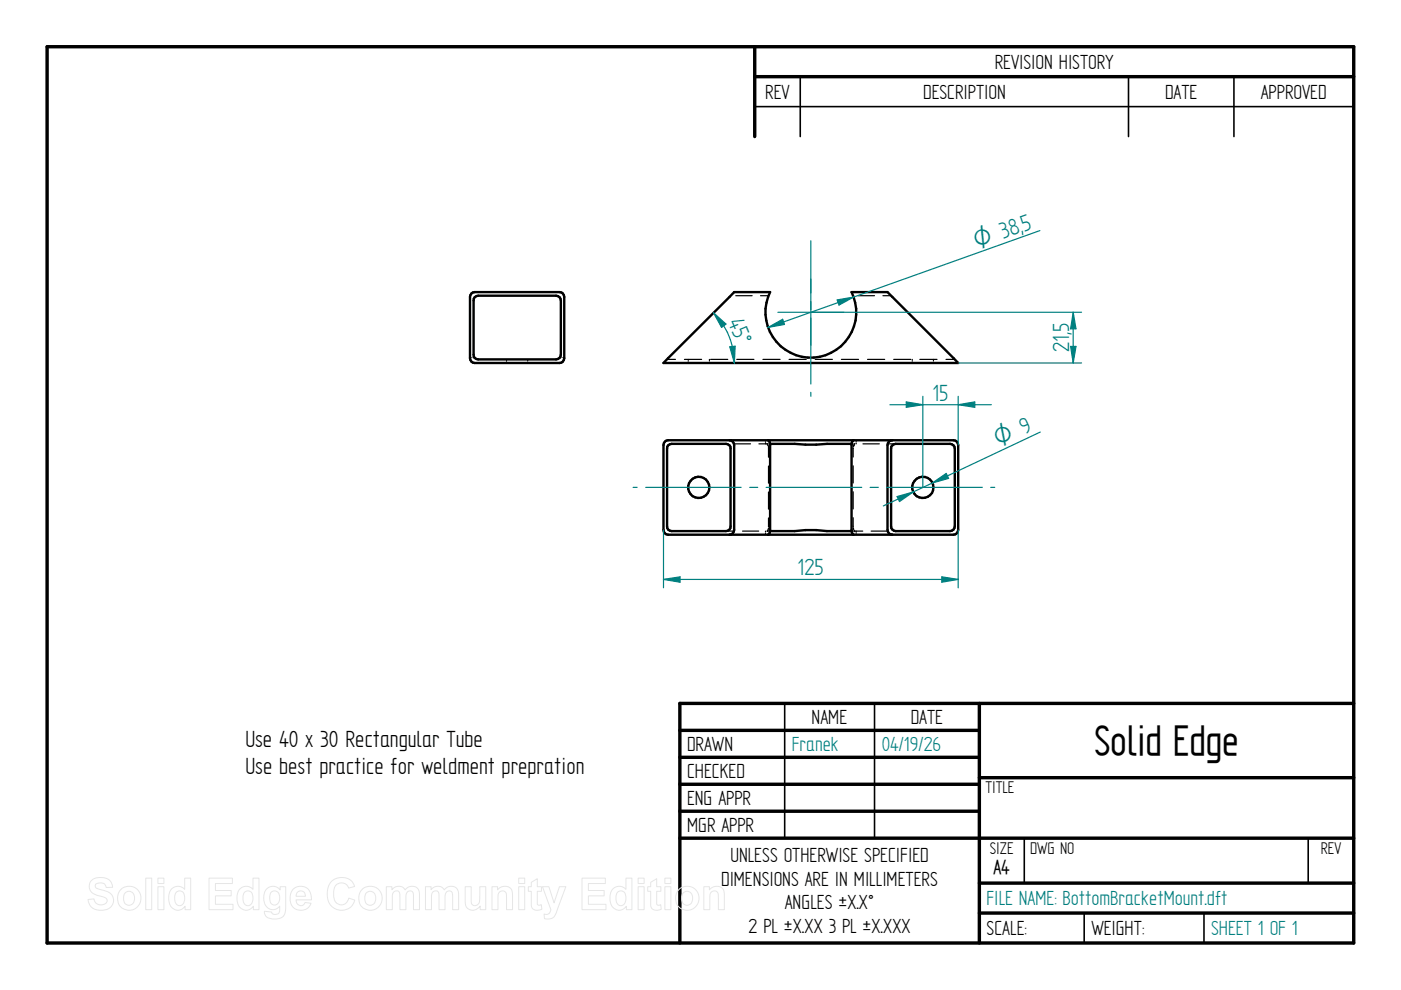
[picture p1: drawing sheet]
<svg xmlns="http://www.w3.org/2000/svg" width="297mm" height="210mm" viewBox="0 0 297 210" stroke-linecap="round" stroke-linejoin="round" font-family="sans-serif">
<g fill="none" stroke="#000" stroke-width=".72">
<path d="M10 9.9h277v190h-277zM160 9.9v19.1M160 16.3h127M144.1 154.9h63.5M207.6 149.1v50.8M287 149.1h-142.9v50.8M144.1 160.6h63.5M144.1 166.3h63.5M144.1 172h63.5M144.1 177.7h142.9M207.6 164.9h79.4M207.6 187.2h79.4"/>
<path d="M207.6 193.6h79.4"/>
</g>
<path d="M169.7 16.3v12.7M239.3 16.3v12.7M261.6 16.3v12.7M160 22.6h127M166.4 149.1v28.6M185.4 149.1v28.6M217.2 177.8v9.4M277.4 177.8v9.4M229.9 193.6v6.3M255.3 193.6v6.3" fill="none" stroke="#000" stroke-width=".34"/>
<g fill="none" stroke="#000" stroke-width=".51">
<path d="M99.9 62.2l.7-.3h18.1a1.01 1.01 0 0 1 .9 1v13a1.01 1.01 0 0 1-.9 1.1h-18.1a1.01 1.01 0 0 1-1-1.1v-13zM100.7 63l.7-.3h16.5a1.01 1.01 0 0 1 1 1v11.5a1.01 1.01 0 0 1-1 1h-16.5a.94 .94 0 0 1-1-1v-11.5zM155.7 61.9h7.6a9.6 9.6 0 0 0 8.6 13.9 9.6 9.6 0 0 0 8.6-13.9h7.7l15 15.1h-62.5zM141 93.6l.6-.3h60.6a1.01 1.01 0 0 1 1 1.1v18a1.01 1.01 0 0 1-1 1h-60.6a1.01 1.01 0 0 1-.9-1v-18zM141.7 94.4l.7-.3h11.5a.94 .94 0 0 1 1 1v16.5a.94 .94 0 0 1-1 1h-11.5a.94 .94 0 0 1-1-1v-16.5zM154.7 93.3a1.01 1.01 0 0 1 1 1.1v18a1.01 1.01 0 0 1-1 1M162.9 93.3a.96 .96 0 0 1 .4 1.1v18a.96 .96 0 0 1-.4 1M163.3 94.1h5.2l2.3 .2 9.8-.2M181 93.3a.96 .96 0 0 0-.5 1.1v18a.96 .96 0 0 0 .5 1M189.2 93.3a1.01 1.01 0 0 0-1 1.1v18a1.01 1.01 0 0 0 1 1M189.2 94.4l.7-.3h11.5a1.01 1.01 0 0 1 1 1v16.5a1.01 1.01 0 0 1-1 1h-11.5a1.01 1.01 0 0 1-1-1v-16.5l.1-.4zM163.3 112.6h5.2l4.6-.2 2.2 .2h5.3"/>
<circle cx="148.2" cy="103.3" r="2.25"/>
<circle cx="195.7" cy="103.3" r="2.25"/>
</g>
<g fill="none" stroke="#000" stroke-width=".25">
<path d="M99.6 75.8h.3M100.3 75.8h.3M107.4 76.2v.2M107.4 76.7v.3M111.9 76.2v.3M111.9 76.8v.2M118.7 75.8h.3M119.3 75.8h.3M141.4 76.2h1.8M145.1 76.2h3.7M145.9 76.2v.2M145.9 76.7v.3"/>
<path d="M150.4 76.2v.3M150.4 76.8v.2M150.7 76.2h3.6M156 62.7h3.5M156.2 76.2h3.6M161.2 62.7h1.7M161.8 76.2h3.6M167.3 76.2h3.6M172.8 76.2h3.7M178.4 76.2h3.6M181.9 62.7h3.5M183.9 76.2h3.7"/>
<path d="M187.2 62.7h1.7M189.5 76.2h3.6M193.4 76.2v.2M193.4 76.7v.3M195 76.2h3.7M197.9 76.2v.3M197.9 76.8v.2M200.6 76.2h1.8M155.7 94.1h3.4M162.3 93.3v.3M162.3 93.9v.2M162.6 94.1l.1 .1"/>
<path d="M162.7 94.2h.1M162.8 94.1h-1.9M162.9 94.4v.3M162.9 94.7h.1M162.9 94.9v2M162.9 98.8v3.6M163.1 94.1h.2M180.6 94.1h.2M180.9 98.8v3.6M180.9 95v1.9M181 94.1h.2l-.1 .1M181 94.4h.1"/>
<path d="M181 94.4l-.1 .3M181.1 94.2h.1M181.5 93.3v.3M181.5 93.9v.2M183 94.1h3.4M188.2 94.1h1.7M153.9 112.6h1.7M157.4 112.6h3.5M162.3 112.6v.2M162.3 113.1v.3M162.7 112.5l-.1 .1h.3M162.8 112.5h.1"/>
<path d="M162.9 112.3h.1M162.9 104.3v3.6M162.9 109.8v1.9M162.9 112v.3M163.1 112.6h.2M180.6 112.6h.2M180.9 104.3v3.6M180.9 109.8v2M180.9 112l.1 .3M180.9 112h.1M181.1 112.6h1.8M181.1 112.5l.1 .1"/>
<path d="M181.1 112.5h.1M181.5 112.6v.3M181.5 113.2v.2M184.7 112.6h3.5"/>
</g>
<path d="M220.5 48.9l-57.6 20.5M162.9 69.4l3-1.7 .4 1.1z" fill="none" stroke="#008080" stroke-width=".25"/>
<path d="M162.9 69.4l3-1.7 .4 1.1z" fill="#008080"/>
<path d="M177.5 63.6l3.5-.6-3.1 1.7z" fill="none" stroke="#008080" stroke-width=".25"/>
<path d="M177.5 63.6l3.5-.6-3.1 1.7z" fill="#008080"/>
<path d="M171.9 59.2v14M164.9 66.2h64.4M203.2 77h26.1M227 73.4h1.1l-.6 3.6z" fill="none" stroke="#008080" stroke-width=".25"/>
<path d="M227 73.4h1.1l-.6 3.6z" fill="#008080"/>
<path d="M227.5 66.2l.6 3.5h-1.1z" fill="none" stroke="#008080" stroke-width=".25"/>
<path d="M227.5 66.2l.6 3.5h-1.1z" fill="#008080"/>
<g fill="none" stroke="#008080" stroke-width=".25">
<path d="M171.9 51.1v11M171.9 63.9v1.8M171.9 67.4v14M227.5 66.2v10.8M171.9 83.2v.8M192.1 85.2l3.6 .6-3.6 .6zM195.7 84v19.3M203.2 84v10.4M134.2 103.3h.9M136.9 103.3h20.2M159 103.3h1.7M162.4 103.3h20.3"/>
<path d="M184.5 103.3h1.7M188 103.3h20.3M210.1 103.3h.8"/>
</g>
<path d="M192.1 85.2l3.6 .6-3.6 .6z" fill="#008080"/>
<path d="M203.2 85.8l3.5-.6v1.2z" fill="none" stroke="#008080" stroke-width=".25"/>
<path d="M203.2 85.8l3.5-.6v1.2z" fill="#008080"/>
<path d="M188.7 85.8h21.5M220.6 91.6l-33.3 15.7M190.2 105.3l3.4-1-2.9 2z" fill="none" stroke="#008080" stroke-width=".25"/>
<path d="M190.2 105.3l3.4-1-2.9 2z" fill="#008080"/>
<path d="M197.7 102.4l2.9-2 .5 1z" fill="none" stroke="#008080" stroke-width=".25"/>
<path d="M197.7 102.4l2.9-2 .5 1z" fill="#008080"/>
<path d="M140.7 112.4v12.2M203.2 112.4v12.2M140.7 122.9l3.5-.6v1.1z" fill="none" stroke="#008080" stroke-width=".25"/>
<path d="M140.7 122.9l3.5-.6v1.1z" fill="#008080"/>
<path d="M199.7 122.3l3.5 .6-3.5 .5z" fill="none" stroke="#008080" stroke-width=".25"/>
<path d="M199.7 122.3l3.5 .6-3.5 .5z" fill="#008080"/>
<path d="M154.7 73.5l1.2-.1-.2 3.6zM140.7 122.9h62.5" fill="none" stroke="#008080" stroke-width=".25"/>
<path d="M154.7 73.5l1.2-.1-.2 3.6z" fill="#008080"/>
<path d="M151.3 66.3l2.6 2.4-.9 .7z" fill="none" stroke="#008080" stroke-width=".25"/>
<path d="M151.3 66.3l2.6 2.4-.9 .7z" fill="#008080"/>
<path d="M151.3 66.3a15 15 0 0 1 4.4 10.7" fill="none" stroke="#008080" stroke-width=".25"/>
<g fill="none" stroke="#e6e6e6" stroke-width=".21">
<path d="M19.3 186.7a3.1 3.1 0 0 1 4.2 .2l.4 1.2-1.4 .1a1.3 1.3 0 0 0-1-1 1.3 1.3 0 0 0-1.3 .5l.2 .6 .8 .3a3.8 3.8 0 0 1 2.6 1.3 2.17 2.17 0 0 1-.2 2.3 2.17 2.17 0 0 1-2.2 .8 2.41 2.41 0 0 1-2.7-2.3l1.2-.1a1.45 1.45 0 0 0 1.3 1.3 1.45 1.45 0 0 0 1.5-1 1.64 1.64 0 0 0-1.7-1 2.06 2.06 0 0 1-1.9-2.7zM26.5 189.4a1.25 1.25 0 0 1 1.6-.2 1.25 1.25 0 0 1 .4 1.6 1.17 1.17 0 0 1-1.3 1.1 1.17 1.17 0 0 1-1-1.4zM30.9 186.2h1.3v6.7h-1.3zM33.5 186.2h1.3v1.1h-1.3zM33.5 188h1.3v4.9h-1.3zM36.3 188.6a1.9 1.9 0 0 1 2.9 0v-2.4h1.2v6.7h-1.2v-.7a1.9 1.9 0 0 1-2.2 .7 1.9 1.9 0 0 1-1.2-2l.1-1.4zM37.3 189.2a1.04 1.04 0 0 1 1.2-.2 1.04 1.04 0 0 1 .6 1.1 1.4 1.4 0 0 1-1.3 1.9 1.95 1.95 0 0 1-.5-2.8zM44.3 186.2h5v1.1h-3.6v1.5h3.3v1.1h-3.3v1.8h3.7v1.2h-5.1zM50.8 188.6a1.9 1.9 0 0 1 2.8 0v-2.4h1.3v6.7h-1.2v-.7a1.9 1.9 0 0 1-2.2 .7 1.9 1.9 0 0 1-1.2-2v-1.4zM51.8 189.2a1.04 1.04 0 0 1 1.2-.2 1.04 1.04 0 0 1 .6 1.1 1.4 1.4 0 0 1-1.3 1.9 1.95 1.95 0 0 1-.5-2.8zM56.5 188.6a1.88 1.88 0 0 1 2.9 .1v-.7h1.2v4.4a2.03 2.03 0 0 1-2.3 2.5 1.81 1.81 0 0 1-2.3-1.6l.1-.1 1.5 .2a.9 .9 0 0 0 1.1 .4 .9 .9 0 0 0 .6-1v-.7a1.87 1.87 0 0 1-2.1 .6 1.87 1.87 0 0 1-1.3-1.8l.1-1.4zM57.4 189.2a1.13 1.13 0 0 1 1.4-.1 1.13 1.13 0 0 1 .5 1.3 1.1 1.1 0 0 1-.6 1.3 1.1 1.1 0 0 1-1.4-.4l-.1-1.3z"/>
<path d="M62.1 188.6a2.27 2.27 0 0 1 2.5-.5 2.27 2.27 0 0 1 1.4 2.1v.6h-3.2a.99 .99 0 0 0 .7 1.2 .99 .99 0 0 0 1.2-.7l1.3 .2a2.34 2.34 0 0 1-3 1.4 2.34 2.34 0 0 1-1.5-2.9l.2-.8zM63.1 189.2a1 1 0 0 1 1.1-.2 1 1 0 0 1 .6 1h-2zM70.2 186.9a2.95 2.95 0 0 1 5 1.1l-1.3 .3a1.63 1.63 0 0 0-1.9-1.1 1.63 1.63 0 0 0-1.2 1.8 2.28 2.28 0 0 0 1.2 2.8 1.59 1.59 0 0 0 2-1.4l1.2 .4a3 3 0 0 1-3.5 2.1 3 3 0 0 1-2.3-3.3l.2-1.5zM77.6 189.4a1.25 1.25 0 0 1 1.6-.2 1.25 1.25 0 0 1 .4 1.6 1.17 1.17 0 0 1-1.3 1.1 1.17 1.17 0 0 1-1-1.4zM81.9 188h1.2v.6a1.66 1.66 0 0 1 2.8 .1 1.64 1.64 0 0 1 2-.8 1.64 1.64 0 0 1 1 1.8v3.2h-1.2v-3.2a.81 .81 0 0 0-1-.8 .81 .81 0 0 0-.6 1v3h-1.3v-3.1a.81 .81 0 0 0-.9-.9 .81 .81 0 0 0-.7 1v3h-1.3zM90.2 188h1.2v.6a1.66 1.66 0 0 1 2.8 .1 1.64 1.64 0 0 1 2-.8 1.64 1.64 0 0 1 1 1.8v3.2h-1.2v-3.2a.81 .81 0 0 0-1-.8 .81 .81 0 0 0-.6 1v3h-1.3v-3.1a.81 .81 0 0 0-.9-.9 .81 .81 0 0 0-.7 1v3h-1.3zM98.6 188h1.3v2.7a.94 .94 0 0 0 .8 1.3 .94 .94 0 0 0 1-1.1v-2.9h1.3v4.9h-1.2v-.8a1.69 1.69 0 0 1-2 .9 1.69 1.69 0 0 1-1.2-1.9zM104.3 188h1.2v.7a1.71 1.71 0 0 1 2.1-.8 1.71 1.71 0 0 1 1.1 1.9v3.1h-1.3v-2.5a1.11 1.11 0 0 0-.6-1.5 1.07 1.07 0 0 0-1.2 1.4v2.6h-1.3zM110 186.2h1.2v1.1h-1.2zM110 188h1.2v4.9h-1.2zM112.6 187.1l1.3-.8v1.7h.9v1h-.9v2.3a.49 .49 0 0 0 .2 .6 .49 .49 0 0 0 .7-.1l.1 1a1.44 1.44 0 0 1-2.3-.8v-3h-.6v-1h.6zM115 188h1.4l1.1 3.4 1.1-3.4h1.4l-2.1 5.5a1.84 1.84 0 0 1-2.5 1.3v-1a1 1 0 0 0 1.4-.9z"/>
<path d="M123.4 186.2h5v1.1h-3.6v1.5h3.3v1.1h-3.3v1.8h3.7v1.2h-5.1zM129.9 188.6a1.9 1.9 0 0 1 2.8 0v-2.4h1.3v6.7h-1.2v-.7a1.9 1.9 0 0 1-2.2 .7 1.9 1.9 0 0 1-1.3-2l.1-1.4zM130.9 189.2a1.04 1.04 0 0 1 1.2-.2 1.04 1.04 0 0 1 .6 1.1 1.4 1.4 0 0 1-1.3 1.9 1.95 1.95 0 0 1-.5-2.8zM135.3 186.2h1.3v1.1h-1.3zM135.3 188h1.3v4.9h-1.3zM138 187.1l1.2-.8v1.7h.9v1h-.9v2.3a.49 .49 0 0 0 .3 .6 .49 .49 0 0 0 .6-.1l.1 1a1.44 1.44 0 0 1-2.2-.8v-3h-.7v-1h.7zM141 186.2h1.2v1.1h-1.2zM141 188h1.2v4.9h-1.2zM144.8 189.4a1.25 1.25 0 0 1 1.6-.2 1.25 1.25 0 0 1 .4 1.6 1.17 1.17 0 0 1-1.3 1.1 1.17 1.17 0 0 1-1-1.4zM149.2 188h1.2v.7a1.71 1.71 0 0 1 2.1-.8 1.71 1.71 0 0 1 1.1 1.9v3.1h-1.3v-2.5a1.11 1.11 0 0 0-.6-1.5 1.07 1.07 0 0 0-1.2 1.4v2.6h-1.3z"/>
<circle cx="27.5" cy="190.4" r="2.53"/>
<circle cx="78.6" cy="190.4" r="2.53"/>
<circle cx="145.8" cy="190.4" r="2.53"/>
</g>
<text font-size="10.1" x="232" y="160.1">Solid Edge</text>
<g font-size="5.6" fill="#008080">
<text x="217.2" y="49.1" transform="rotate(-20 217.2 49.1)">5</text>
<text x="154.3" y="68.3" transform="rotate(67 154.3 68.3)">45°</text>
<text x="226.7" y="74.7" transform="rotate(-90 226.7 74.7)">21,5</text>
<text x="197.7" y="84.9">15</text>
<text x="169.1" y="122">125</text>
</g>
<g font-size="5.6">
<text x="52" y="158.5">Use 40 x 30 Rectangular Tube</text>
<text x="52" y="164.2">Use best practice for weldment prepration</text>
</g>
<g font-size="5.4" fill="#008080">
<text x="207.1" y="52.7" transform="rotate(-20 207.1 52.7)">O 38,</text>
<text x="211.7" y="94.8" transform="rotate(-25 211.7 94.8)">O 9</text>
</g>
<g font-size="4.9">
<text x="210.9" y="14.6">REVISION HISTORY</text>
<text x="162.2" y="20.9">REV</text>
<text x="195.7" y="20.9">DESCRIPTION</text>
<text x="247" y="20.9">DATE</text>
<text x="267.3" y="20.9">APPROVED</text>
<text x="172.1" y="153.5">NAME</text>
<text x="193.1" y="153.5">DATE</text>
<text x="145.7" y="159.2">DRAWN</text>
<text x="145.7" y="164.9">CHECKED</text>
<text x="145.7" y="170.6">ENG APPR</text>
<text x="145.7" y="176.3">MGR APPR</text>
<text x="154.9" y="182.8">UNLESS OTHERWISE SPECIFIED</text>
<text x="152.9" y="187.8">DIMENSIONS ARE IN MILLIMETERS</text>
<text x="158.7" y="197.7">2 PL ±X.XX 3 PL ±X.XXX</text>
<text x="166.4" y="192.8">ANGLES ±X.X°</text>
<text x="209.2" y="198.2">SCALE:</text>
<text x="231.4" y="198.2">WEIGHT:</text>
</g>
<g font-size="4.9" fill="#008080">
<text x="167.9" y="159.2">Franek</text>
<text x="186.9" y="159.2">04/19/26</text>
<text x="209.2" y="191.9">FILE NAME: BottomBracketMount.dft</text>
<text x="256.8" y="198.3">SHEET 1 OF 1</text>
</g>
<text font-size="4.8" x="210.6" y="185.2">A4</text>
<g font-size="4.1">
<text x="208.9" y="168.1">TITLE</text>
<text x="209.8" y="181">SIZE</text>
<text x="218.4" y="181">DWG NO</text>
<text x="280" y="181">REV</text>
</g>
</svg>
